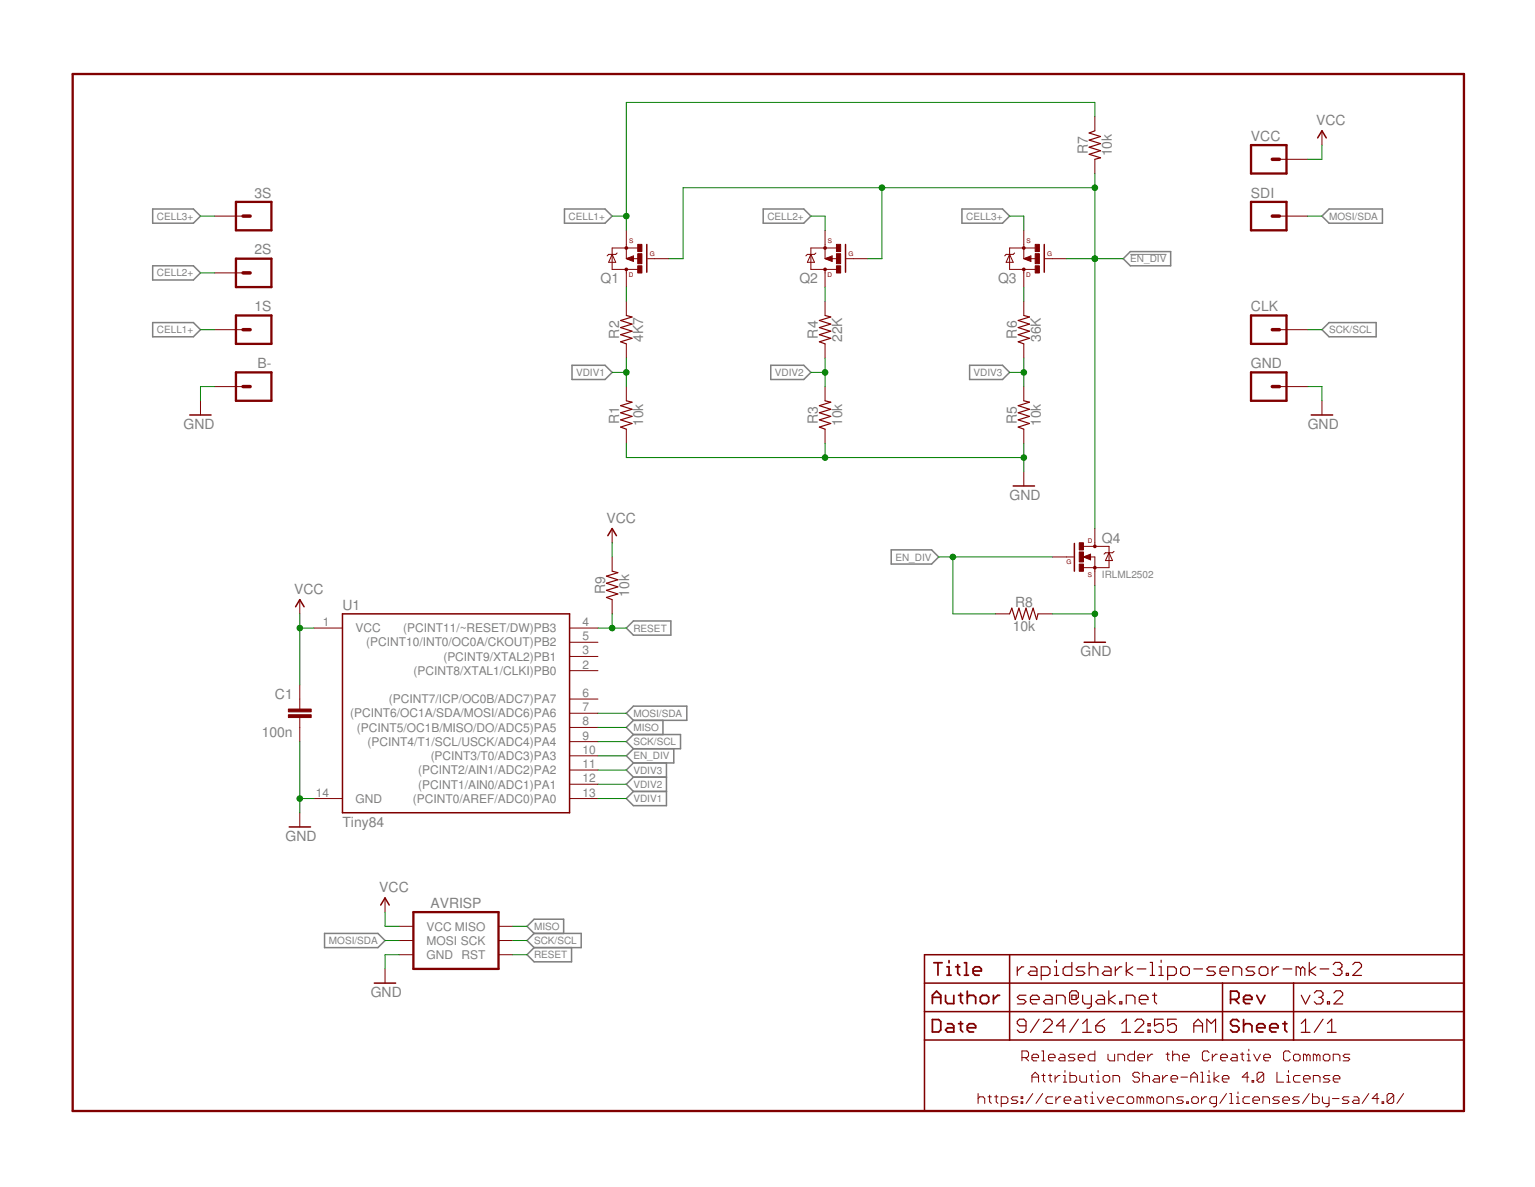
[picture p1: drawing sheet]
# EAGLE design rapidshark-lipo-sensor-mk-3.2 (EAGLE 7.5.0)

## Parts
1S  M01PTH-0.9MM  [1X01-0.9MM]
2S  M01PTH-0.9MM  [1X01-0.9MM]
3S  M01PTH-0.9MM  [1X01-0.9MM]
AVRISP  AVR_SPI_PRG_6SMD_TEST_POINTS  [2X3_SMD_TEST_POINTS]
B-  M01PTH-0.9MM  [1X01-0.9MM]
C1  100n  CAPACITOR-CERAMICC0603-TIGHTER  [C0603-TIGHTER]
CLK  M01PTH-0.9MM  [1X01-0.9MM]
FRAME1  FRAME-LETTERNO_PACKAGE  [DUMMY]
GND  M01PTH-0.9MM  [1X01-0.9MM]
Q1  MOSFET-PCHANNELSOT-23  [SOT23]
Q2  MOSFET-PCHANNELSOT-23  [SOT23]
Q3  MOSFET-PCHANNELSOT-23  [SOT23]
Q4  IRLML2502  MOSFET-NCHANNELIRLML2502  [SOT23]
R1  10k  RESISTORR0603-TIGHTER  [R0603-TIGHTER]
R2  4K7  RESISTORR0603-TIGHTER  [R0603-TIGHTER]
R3  10k  RESISTORR0603-TIGHTER  [R0603-TIGHTER]
R4  22K  RESISTORR0603-TIGHTER  [R0603-TIGHTER]
R5  10k  RESISTORR0603-TIGHTER  [R0603-TIGHTER]
R6  36K  RESISTORR0603-TIGHTER  [R0603-TIGHTER]
R7  10k  RESISTORR0603-TIGHTER  [R0603-TIGHTER]
R8  10k  RESISTORR0603-TIGHTER  [R0603-TIGHTER]
R9  10k  RESISTORR0603-TIGHTER  [R0603-TIGHTER]
SDI  M01PTH-0.9MM  [1X01-0.9MM]
U1  Tiny84  ATTINY84  [SO14]
VCC  M01PTH-0.9MM  [1X01-0.9MM]

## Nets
!EN_DIV: Q1.1(G) Q2.1(G) Q3.1(G) Q4.3(D) R7.2
CELL1+: 1S.1 Q1.2(S) R7.1
CELL2+: 2S.1 Q2.2(S)
CELL3+: 3S.1 Q3.2(S)
EN_DIV: Q4.1(G) R8.1 U1.10((PCINT3/T0/ADC3)PA3)
GND: AVRISP.6(GND) B-.1 C1.2 GND.1 Q4.2(S) R1.1 R3.1 R5.1 R8.2 U1.14(GND)
MISO: AVRISP.1(MISO) U1.8((PCINT5/OC1B/MISO/DO/ADC5)PA5)
MOSI/SDA: AVRISP.4(MOSI) SDI.1 U1.7((PCINT6/OC1A/SDA/MOSI/ADC6)PA6)
N$2: Q2.3(D) R4.2
N$3: Q3.3(D) R6.2
N$6: Q1.3(D) R2.2
RESET: AVRISP.5(RST) R9.1 U1.4((PCINT11/~RESET/DW)PB3)
SCK/SCL: AVRISP.3(SCK) CLK.1 U1.9((PCINT4/T1/SCL/USCK/ADC4)PA4)
VCC: AVRISP.2(VCC) C1.1 R9.2 U1.1(VCC) VCC.1
VDIV1: R1.2 R2.1 U1.13((PCINT0/AREF/ADC0)PA0)
VDIV2: R3.2 R4.1 U1.12((PCINT1/AIN0/ADC1)PA1)
VDIV3: R5.2 R6.1 U1.11((PCINT2/AIN1/ADC2)PA2)
Unconnected: U1.2((PCINT8/XTAL1/CLKI)PB0) U1.3((PCINT9/XTAL2)PB1) U1.5((PCINT10/INT0/OC0A/CKOUT)PB2) U1.6((PCINT7/ICP/OC0B/ADC7)PA7)

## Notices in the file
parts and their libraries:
A_butts: Released under the Creative Commons Attribution Share-Alike 4.0 License
A_butts: https://creativecommons.org/licenses/by-sa/4.0
A_butts: Released under the Creative Commons
